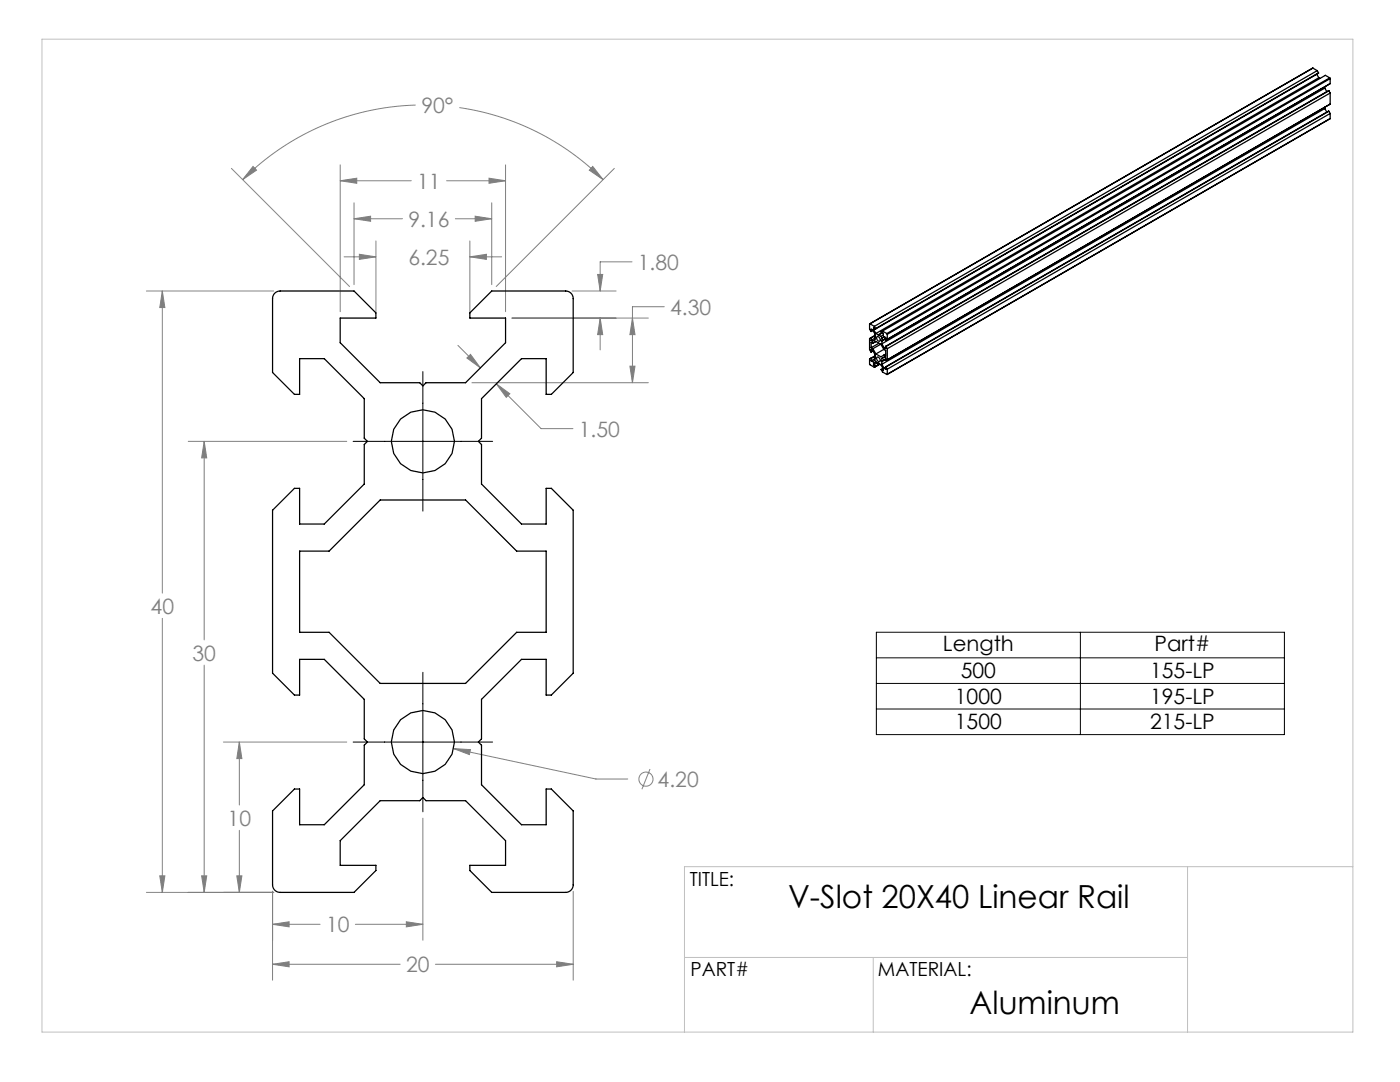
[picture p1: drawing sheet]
<svg xmlns="http://www.w3.org/2000/svg" width="279mm" height="216mm" viewBox="0 0 279 216" stroke-linecap="round" stroke-linejoin="round" font-family="sans-serif">
<g fill="none" stroke="#808080" stroke-width=".2">
<path d="M46.2 33.6l23.6 23.6M50.5 33.2l.7 .8-2.8 1.8zM67.9 36.1l3.3-.5v1zM67.9 32.9v29.3M67.9 36.1h14.2M82.9 21a50.9 50.9 0 0 0-34.5 14.8M89.1 36.1h11.8M91.7 21.5a50.9 50.9 0 0 1 28.7 14.3M97.6 35.6l3.3 .5-3.3 .5zM100.9 32.9v29.3M118.3 33.2l2.1 2.6-2.8-1.8zM122.6 33.6l-23.6 23.6"/>
<path d="M29.2 58.1h25.4M32.4 58.1l.5 3.3h-1zM32.4 58.1v60.2M68.7 51.3h6.3M70.7 40.5v16.3M70.7 43.6h9.6M70.7 43.6l3.3-.5v1.1zM71.7 50.7l3.3 .6-3.3 .5zM75 48.1v14.1M90.9 43.6h7.2M93.8 48.1v14.1M93.8 51.3h6.3"/>
<path d="M93.8 51.3l3.3-.6v1.1zM94.8 43.1l3.3 .5-3.3 .6zM98.1 40.5v16.3M114.2 58.1h8.8M119.3 54.8h1l-.5 3.3zM126.1 52.2h-6.3v5.9M91.4 68.9l4.5 4.5M93.2 71.4l.7-.7 2 2.7zM94.2 76.4h35.2M99.1 76.6l2.6 2-.7 .7zM99.1 76.6l8.9 8.9h6.3M102.2 63.5h27.2"/>
<path d="M119.8 63.5l.5 3.3h-1zM119.8 63.5v6.3M125.7 73.1h1l-.5 3.3zM126.2 63.5l.5 3.3h-1zM132.6 61.2h-6.4v15.2M37.6 88.1h31.6M40.7 88.1v39.6M40.7 88.1l.6 3.3h-1.1zM32.4 123.4v54.7M40.7 132.7v45.4M44.6 148.1h24.6M47.8 148.1v12.5"/>
<path d="M47.8 148.1l.5 3.3h-1zM90.6 149.4l3.3 .2-.2 1zM90.6 149.4l28.3 6h6.4M129.7 153.5l-1.6 4M29.2 178.1h25.4M31.9 174.8h1l-.5 3.3zM40.2 174.8h1.1l-.6 3.3zM47.3 174.8h1l-.5 3.3zM47.8 165.7v12.4M54.4 177.8v17.8M84.4 163.3v24.3M114.4 177.8v17.8"/>
<path d="M54.4 184.4h9.5M54.4 192.4h25.5M54.4 184.4l3.3-.5v1zM54.4 192.4l3.3-.5v1zM70.9 184.4h13.5M81.1 183.9l3.3 .5-3.3 .5zM86.9 192.4h27.5M111.1 191.9l3.3 .5-3.3 .5z"/>
<circle cx="128.9" cy="155.5" r="1.41"/>
</g>
<path d="M84.4 74.1v27.9M70.5 88.1h27.8M84.4 134.1v27.9M174.9 126.2h81.4v20.4h-81.4zM174.9 131.3h81.4M174.9 136.4h81.4M215.6 126.2v20.4M70.5 148.1h27.8M174.9 141.5h81.4" fill="none" stroke="#000" stroke-width=".2"/>
<path d="M8.4 7.8h261.6v198.1h-261.6zM237 172.9v33M270 172.9h-133.4v33M136.6 191h100.4M174.3 191v14.9" fill="none" stroke="#c0c0c0" stroke-width=".2"/>
<path d="M47.3 174.8h1l-.5 3.3zM47.8 148.1l.5 3.3h-1zM40.2 174.8h1.1l-.6 3.3zM40.7 88.1l.6 3.3h-1.1zM31.9 174.8h1l-.5 3.3zM32.4 58.1l.5 3.3h-1zM54.4 184.4l3.3-.5v1zM81.1 183.9l3.3 .5-3.3 .5zM54.4 192.4l3.3-.5v1zM111.1 191.9l3.3 .5-3.3 .5zM93.2 71.4l.7-.7 2 2.7zM99.1 76.6l2.6 2-.7 .7zM125.7 73.1h1l-.5 3.3zM126.2 63.5l.5 3.3h-1zM119.8 63.5l.5 3.3h-1zM119.3 54.8h1l-.5 3.3zM67.9 36.1l3.3-.5v1zM97.6 35.6l3.3 .5-3.3 .5zM70.7 43.6l3.3-.5v1.1zM94.8 43.1l3.3 .5-3.3 .6zM71.7 50.7l3.3 .6-3.3 .5zM93.8 51.3l3.3-.6v1.1zM118.3 33.2l2.1 2.6-2.8-1.8zM50.5 33.2l.7 .8-2.8 1.8zM90.6 149.4l3.1 1.2 .2-1z" fill="#808080"/>
<g fill="none" stroke="#000" stroke-width=".25">
<path d="M262 13.6l-88.4 51M262 13.6l.9 .5M262.8 14.8l.4 .7M262.9 14.1l.2 .4M262.9 14.1l-88.4 51M263.1 14.5l-88.3 51.1M263.2 15.5l-88.4 51M263.2 15.5l.2 .2M264.4 17.6l-88.4 51M264.4 17.6l.4 .7M264.4 17.3v.3M265.2 18.1l-88.4 51"/>
<path d="M265.2 18.1l.3 .5M265.4 15.5l.1 .2M265.4 15.5l-88.4 51.1M265.4 15.5l-.9-.5-88.4 51.1M265.5 15.7l-88.4 51M265.5 16.7l-88.7 51.2M265.5 15.7v1M265.5 18.6v2.2M265.5 16.7l-.3 .1M265.5 18.6l-88.4 51M264.4 21.4v.3M264.4 21.7l-88.4 51"/>
<path d="M264.4 21.7l.4 .7M265.2 22.2l-88.4 51M265.2 22.2l.3 .4M265.5 23.6l-88.5 51.1M265.5 22.6v1M265.5 20.8l-88.7 51.1M265.5 20.8l-.3 .1M265.5 22.6l-88.4 51.1M265.5 23.6l-88.4 51.1M54.8 58.5l.5-.3 .6-.1h14.8l4.3 4.3v1.1h-7.1v4.9l8 8h7.9l.6 .6 .6-.6h7.9l8-8v-4.9h-7.1v-1.1l4.3-4.3h14.8a1.5 1.5 0 0 1 1.5 1.5v14.7l-4.4 4.4h-1v-7.1h-4.9l-8 7.9v7.9l-.6 .7 .6 .6v7.9l8 8h4.9v-7.2h1l4.4 4.4v32.5l-4.4 4.4h-1v-7.1h-4.9l-8 7.9v7.9l-.6 .7 .6 .6v7.9l8 8h4.9v-7.2h1l4.4 4.4v14.8a1.5 1.5 0 0 1-1.5 1.5h-14.8l-4.3-4.4v-1h7.1v-5l-8-7.9h-7.9l-.6-.7-.6 .7h-7.9l-8 7.9v5h7.1v1l-4.3 4.4h-14.8a1.5 1.5 0 0 1-1.5-1.5v-14.8l4.4-4.4h1v7.2h4.9l8-8v-7.9l.6-.6-.6-.7v-7.9l-8-7.9h-4.9v7.1h-1l-4.4-4.4v-32.5l4.4-4.4h1v7.2h4.9l8-8v-7.9l.6-.6-.6-.7v-7.9l-8-7.9h-4.9v7.1h-1l-4.4-4.4v-14.7l.1-.6zM173.6 64.6l-.1 1.1 .4 .5M173.6 64.6l.9 .5"/>
<path d="M173.8 71.5l-.3 .1 .1 1.2 .9 .5 1.1-.6-.8 .4M173.8 67.4h.1M173.8 67.4l-.3 .1v2.3l.4 .4M173.8 71.5h.1M173.9 66.2v-.5l.2 .1 .5 .9 .1 .6-.1 .5-.5 .3-.2-.2M173.9 69.4v-1.1l.3 .2 .6-.4 1 .6 .6 1.1 .4 .2v1.1l-.4-.2M173.9 70.2v-.4l.2 .1 .5 .8 .1 .6-.1 .6-.5 .3-.2-.2M173.9 67.4v.5M173.9 71.5v.5M173.9 69.4l.3 .2M174.2 69.6l.6 1M174.2 65.9l-.3 .3"/>
<path d="M174.2 70l-.3 .2M174.3 65.7l.5 .8M174.3 72.8l.5 .3M174.3 72.8v-.3l.5-.3 .5 .3a1.58 1.58 0 0 1 1 1.4l-.4-.2M174.5 65.1l.3 .5M174.6 67.5l-.7 .4M174.6 67l-.7 .4M174.6 66.9l-.8 .5M174.6 71.1l-.7 .4M174.6 71l-.8 .5M174.6 71.6l-.7 .4M174.6 65.6l-.3 .1"/>
<path d="M174.8 65.6l-.5-.2v.3M174.8 65.6h.1M174.8 66.5l.5 .3M174.8 70.6l1 .6 .6-.3M175 67.2a.54 .54 0 0 1 .6 .3 .54 .54 0 0 1-.2 .6l-.4-.3-.1-.4zM175 71.3a.54 .54 0 0 1 .6 .3 .54 .54 0 0 1-.2 .6l-.4-.3-.1-.4zM175.1 72.4l-.8 .4M175.3 66.8v.1M175.3 66.9h.1M175.4 68.5l-1.5 .9M175.5 72.6l-.7 .5M175.8 68.7l-1.6 .9"/>
<path d="M175.9 73.7l.2 .5 1 .5M176 68v.1M176 68.1v.5M176 72.2v.5M176 68.6l.5 .8M176 72.7l.5 .8M176 66.4l-.7 .4M176.1 66.4l-.8 .5M176.1 66.1l-.2 .2 .4 .2v.4l-.5 .2-.5-.2M176.1 66.1l.9 .5M176.2 73.5l-.3 .2M176.4 69.7l-1.6 .9"/>
<path d="M176.8 69.1v.5l-.3-.2M176.8 73.2v.5l-.3-.2M176.8 69.1h.1M176.8 73.2h.1M176.8 70.7l-.4 .2M176.8 67.5l-.8 .5M176.8 67.6l-.8 .5M176.8 69.3l-.3 .1M176.8 71.7l-.8 .5M176.8 73.3l-.3 .2M176.8 67.9v-.6l-.3-.1-.5 .2v.6M176.8 71.9v-.5l-.3-.1-.5 .2v.6l.8-.5-.8 .6"/>
<path d="M176.8 69.1l.3 .5M176.8 73.2l.3 .5M177 66.6l.1 .1M177.1 66.7v1l-.3 .2M177.1 69.6v2.2l-.3 .1M177.1 73.7v1M59.8 110h5.9l10.2-10.2h17l10.2 10.2h5.9v16.2h-5.9l-10.2 10.2h-17l-10.2-10.2h-5.9z"/>
<circle cx="84.4" cy="88.1" r="6.3"/>
<circle cx="84.4" cy="148.1" r="6.3"/>
</g>
<g font-size="6.3">
<text x="157.3" y="181.3">V-Slot 20X40 Linear Rail</text>
<text x="193.5" y="202.3">Aluminum</text>
</g>
<g font-size="4.2" fill="#808080">
<text x="84.1" y="22.6">90°</text>
<text x="83.3" y="37.7">11</text>
<text x="81.5" y="45.2">9.16</text>
<text x="81.5" y="52.9">6.25</text>
<text x="127.3" y="53.8">1.80</text>
<text x="133.7" y="62.8">4.30</text>
<text x="115.5" y="87.1">1.50</text>
<text x="30.1" y="122.5">40</text>
<text x="38.4" y="131.8">30</text>
<text x="131.2" y="157">4.20</text>
<text x="45.4" y="164.8">10</text>
<text x="65.1" y="186">10</text>
<text x="81" y="194">20</text>
</g>
<g font-size="4.2">
<text x="188.2" y="129.8">Length</text>
<text x="230.4" y="129.8">Part#</text>
<text x="191.7" y="135.3">500</text>
<text x="229.5" y="135.3">155-LP</text>
<text x="190.6" y="140.5">1000</text>
<text x="229.5" y="140.5">195-LP</text>
<text x="190.6" y="145.6">1500</text>
<text x="229.5" y="145.6">215-LP</text>
</g>
<g font-size="3.9">
<text x="137.7" y="176.8">TITLE:</text>
<text x="137.8" y="194.8">PART#</text>
<text x="175.2" y="194.8">MATERIAL:</text>
</g>
</svg>
